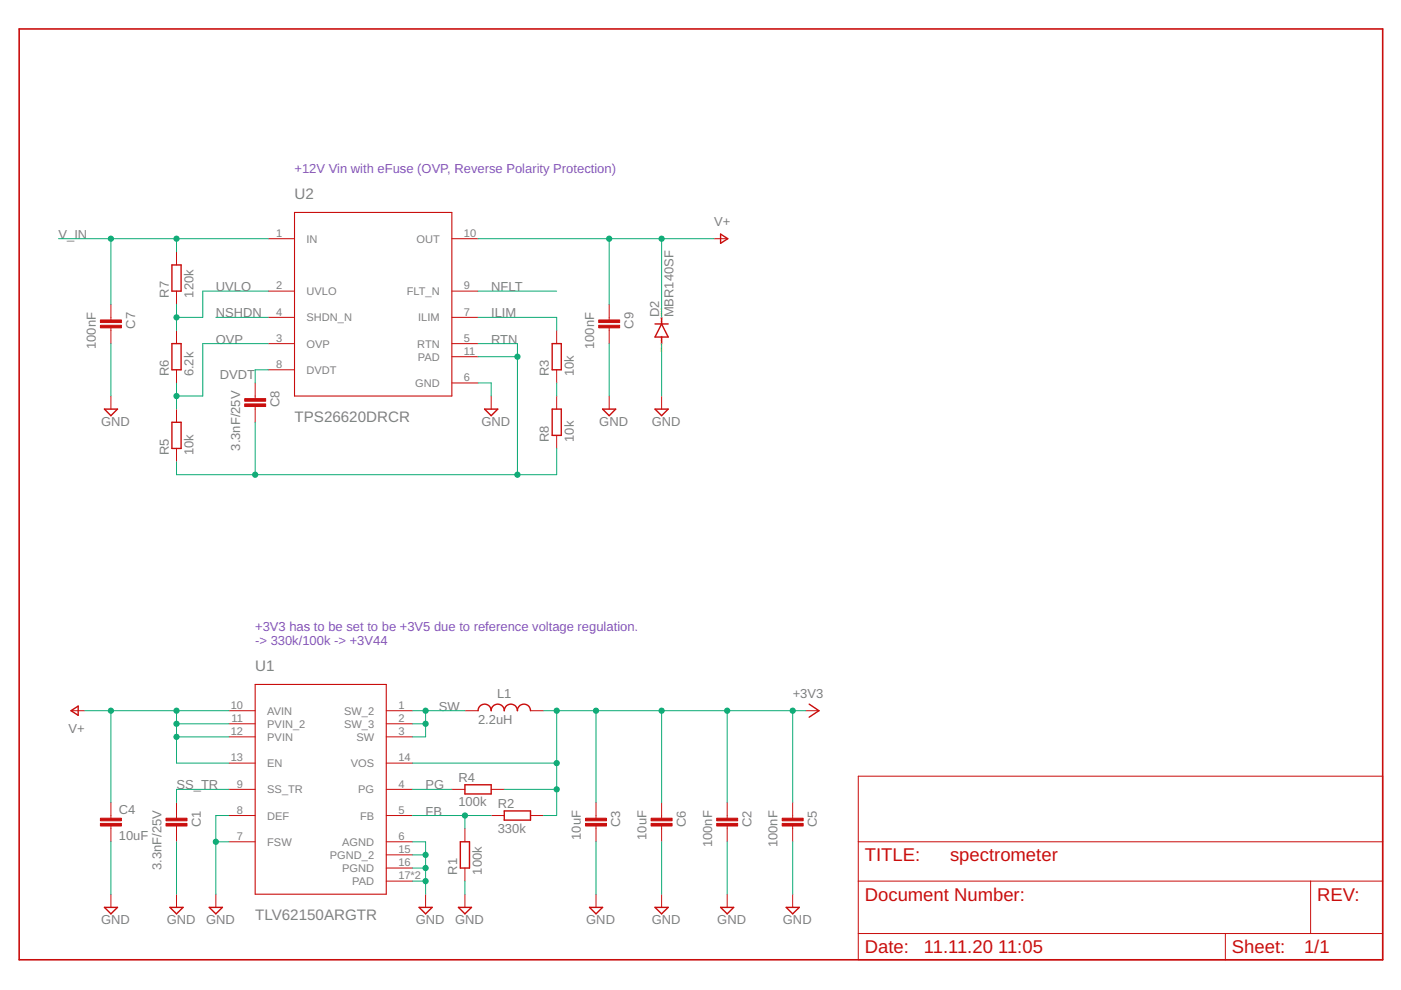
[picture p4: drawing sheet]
<svg xmlns="http://www.w3.org/2000/svg" width="297mm" height="210mm" viewBox="0 0 297 210" stroke-linecap="round" stroke-linejoin="round" font-family="sans-serif">
<path d="M4.1 6.1h289.1v197.4h-289.1z" fill="none" stroke="#c90d0c" stroke-width=".34"/>
<g fill="none" stroke="#c90d0c" stroke-width=".21">
<path d="M37.4 53.4v2.8M56.9 50.6h5.5M95.8 50.6h5.6M151.4 50.6h2.8M23.5 64.5v3.3M23.5 69.5v3.4M37.4 61.7v2.8M37.4 70.1v2.8M37.4 78.4v2.8M56.9 61.7h5.5M56.9 72.9h5.5M56.9 67.3h5.5"/>
<path d="M56.9 78.4h5.5M95.8 61.7h5.6M95.8 72.9h5.6M95.8 67.3h5.6M95.8 75.6h5.6M118 70.1v2.8M118 78.4v2.8M129.2 64.5v3.3M129.2 69.5v3.4M23.5 84v2.7M37.4 86.7v2.8M37.4 95.1v2.8"/>
<path d="M54.1 81.2v3.3M54.1 86.2v3.3M95.8 81.2h5.6M104.1 84v2.7M118 84v2.7M118 92.3v2.8M129.2 84v2.7M140.3 84v2.7M15.2 150.7h2.8M48.5 150.7h5.6M48.5 153.5h5.6M48.5 156.2h5.6"/>
<path d="M81.9 150.7h5.6M81.9 153.5h5.6M81.9 156.2h5.6M98.6 150.7h2.8M112.5 150.7h2.8M170.9 150.7h2.7M23.5 170.1v3.4M23.5 175.1v3.4M37.4 170.1v3.4M37.4 175.1v3.4M48.5 178.5h5.6M48.5 167.4h5.6"/>
<path d="M48.5 172.9h5.6M48.5 161.8h5.6M81.9 178.5h5.6M81.9 167.4h5.6M81.9 172.9h5.6M81.9 161.8h5.6M95.8 167.4h2.8M98.6 175.7v2.8M104.1 167.4h2.8M104.1 172.9h2.8M112.5 172.9h2.8M126.4 170.1v3.4"/>
<path d="M126.4 175.1v3.4M140.3 170.1v3.4M140.3 175.1v3.4M154.2 170.1v3.4M154.2 175.1v3.4M168.1 170.1v3.4M168.1 175.1v3.4M182 164.6h111.2v38.9h-111.2zM182 178.5h111.2M23.5 189.6v2.8M37.4 189.6v2.8M45.8 189.6v2.8"/>
<path d="M81.9 186.8h5.6M81.9 181.3h5.6M81.9 184h5.6M90.2 189.6v2.8M98.6 184v2.8M98.6 189.6v2.8M126.4 189.6v2.8M140.3 189.6v2.8M154.2 189.6v2.8M168.1 189.6v2.8M182 186.8h111.2M182 197.9h111.2"/>
<path d="M259.8 197.9v5.6M277.9 186.8v11.1"/>
</g>
<path d="M62.4 45h33.4v39h-33.4zM54.1 145.1h27.8v44.5h-27.8z" fill="none" stroke="#c90d0c" stroke-width=".23"/>
<g fill="none" stroke="#c90d0c" stroke-width=".3">
<path d="M36.4 56.2h2v5.5h-2zM152.8 49.6l1.5 1-1.5 1zM36.4 72.9h2v5.5h-2zM117.1 72.9h1.9v5.5h-1.9zM138.9 68.7h2.8M140.3 68.7l1.4 2.8h-2.8zM140.3 67.3v1.4M140.3 71.5v1.4M22.1 86.7h2.8l-1.4 1.4zM36.4 89.5h2v5.6h-2zM102.7 86.7h2.8l-1.4 1.4zM117.1 86.7h1.9v5.6h-1.9z"/>
<path d="M127.8 86.7h2.7l-1.3 1.4zM138.9 86.7h2.8l-1.4 1.4zM15 150.7l1.6-1v2zM101.4 150.7a1.39 1.39 0 0 1 1.4-1.4 1.39 1.39 0 0 1 1.3 1.4 1.39 1.39 0 0 1 1.4-1.4 1.39 1.39 0 0 1 1.4 1.4 1.4 1.4 0 0 1 1.4-1.4 1.4 1.4 0 0 1 1.4 1.4 1.39 1.39 0 0 1 1.4-1.4 1.39 1.39 0 0 1 1.4 1.4M171.6 149.3l2 1.4-2 1.4M97.6 178.5h1.9v5.5h-1.9zM98.6 166.4h5.5v1.9h-5.5zM106.9 171.9h5.6v2h-5.6zM22.1 192.4h2.8l-1.4 1.4zM36 192.4h2.8l-1.4 1.4zM44.4 192.4h2.8l-1.4 1.4zM88.9 192.4h2.7l-1.4 1.4z"/>
<path d="M97.2 192.4h2.8l-1.4 1.4zM125 192.4h2.8l-1.4 1.4zM138.9 192.4h2.8l-1.4 1.4zM152.8 192.4h2.8l-1.4 1.4zM166.7 192.4h2.8l-1.4 1.4z"/>
</g>
<g fill="#c90d0c" stroke="#c90d0c" stroke-width=".21">
<path d="M152 174.6h4.4v.5h-4.4z"/>
<path d="M152 173.5h4.4v.5h-4.4z"/>
<path d="M124.1 174.6h4.5v.5h-4.5z"/>
<path d="M124.1 173.5h4.5v.5h-4.5z"/>
<path d="M35.2 174.6h4.4v.5h-4.4z"/>
<path d="M35.2 173.5h4.4v.5h-4.4z"/>
<path d="M21.3 174.6h4.4v.5h-4.4z"/>
<path d="M21.3 173.5h4.4v.5h-4.4z"/>
<path d="M165.8 174.6h4.5v.5h-4.5z"/>
<path d="M165.8 173.5h4.5v.5h-4.5z"/>
<path d="M138 174.6h4.5v.5h-4.5z"/>
<path d="M138 173.5h4.5v.5h-4.5z"/>
<path d="M21.3 69h4.4v.5h-4.4z"/>
<path d="M21.3 67.8h4.4v.6h-4.4z"/>
<path d="M51.9 85.6h4.4v.6h-4.4z"/>
<path d="M51.9 84.5h4.4v.6h-4.4z"/>
<path d="M126.9 69h4.5v.5h-4.5z"/>
<path d="M126.9 67.8h4.5v.6h-4.5z"/>
</g>
<g fill="none" stroke="#0dab76" stroke-width=".21">
<path d="M12.4 50.6h44.5M23.5 50.6v13.9M37.4 50.6v2.8M101.4 50.6h50M129.2 50.6v13.9M140.3 50.6v16.7M23.5 72.9v11.1M37.4 64.5v5.6M45.8 67.3h11.1M56.9 61.7h-13.9v5.6h-5.6M56.9 72.9h-13.9v11.1h-5.6M56.9 78.4h-2.8v2.8"/>
<path d="M101.4 67.3h16.6v2.8M101.4 72.9h8.3v27.7M101.4 75.6h8.3M101.4 61.7h16.6M129.2 72.9v11.1M140.3 72.9v11.1M37.4 81.2v5.5M54.1 89.5v11.1M101.4 81.2h2.7v2.8M118 95.1v5.5h-80.6v-2.7M118 81.2v2.8M18 150.7h30.5"/>
<path d="M23.5 150.7v19.4M37.4 150.7v11.1h11.1M37.4 153.5h11.1M37.4 156.2h11.1M87.5 150.7h11.1M87.5 153.5h2.7M90.2 150.7v5.5h-2.7M115.3 150.7h55.6M118 150.7v22.2h-2.7M126.4 150.7v19.4M140.3 150.7v19.4M154.2 150.7v19.4"/>
<path d="M168.1 150.7v19.4M23.5 178.5v11.1M37.4 178.5v11.1M45.8 178.5h2.7M48.5 172.9h-2.7v16.7M48.5 167.4h-11.1v2.7M87.5 178.5h2.7v11.1M87.5 172.9h16.6M87.5 161.8h30.5M87.5 167.4h8.3M98.6 172.9v2.8M106.9 167.4h11.1"/>
<path d="M126.4 178.5v11.1M140.3 178.5v11.1M154.2 178.5v11.1M168.1 178.5v11.1M87.5 186.8h2.7M87.5 184h2.7M87.5 181.3h2.7M98.6 186.8v2.8"/>
</g>
<g fill="#0dab76" stroke="#0dab76" stroke-width=".21">
<circle cx="90.2" cy="186.8" r=".55"/>
<circle cx="90.2" cy="184" r=".55"/>
<circle cx="90.2" cy="181.3" r=".55"/>
<circle cx="45.8" cy="178.5" r=".55"/>
<circle cx="154.2" cy="150.7" r=".55"/>
<circle cx="126.4" cy="150.7" r=".55"/>
<circle cx="118" cy="150.7" r=".55"/>
<circle cx="118" cy="161.8" r=".55"/>
<circle cx="118" cy="167.4" r=".55"/>
<circle cx="168.1" cy="150.7" r=".55"/>
<circle cx="140.3" cy="150.7" r=".55"/>
<circle cx="90.2" cy="150.7" r=".55"/>
<circle cx="90.2" cy="153.5" r=".55"/>
<circle cx="98.6" cy="172.9" r=".55"/>
<circle cx="37.4" cy="156.2" r=".55"/>
<circle cx="37.4" cy="153.5" r=".55"/>
<circle cx="37.4" cy="150.7" r=".55"/>
<circle cx="23.5" cy="150.7" r=".55"/>
<circle cx="129.2" cy="50.6" r=".55"/>
<circle cx="140.3" cy="50.6" r=".55"/>
<circle cx="23.5" cy="50.6" r=".55"/>
<circle cx="37.4" cy="50.6" r=".55"/>
<circle cx="109.7" cy="75.6" r=".55"/>
<circle cx="109.7" cy="100.6" r=".55"/>
<circle cx="54.1" cy="100.6" r=".55"/>
<circle cx="37.4" cy="84" r=".55"/>
<circle cx="37.4" cy="67.3" r=".55"/>
</g>
<g font-size="3.9" fill="#c90d0c">
<text x="183.4" y="182.6">TITLE:</text>
<text x="201.4" y="182.6">spectrometer</text>
<text x="183.4" y="191">Document Number:</text>
<text x="279.3" y="191">REV:</text>
<text x="183.4" y="202.1">Date:</text>
<text x="195.9" y="202.1">11.11.20</text>
<text x="211.6" y="202.1">11:05</text>
<text x="261.2" y="202.1">Sheet:</text>
<text x="276.5" y="202.1">1/1</text>
</g>
<g font-size="3.2" fill="#808080">
<text x="62.4" y="42.3">U2</text>
<text x="62.4" y="89.5">TPS26620DRCR</text>
<text x="54.1" y="142.3">U1</text>
<text x="54.1" y="195.2">TLV62150ARGTR</text>
</g>
<g font-size="2.8" fill="#8252c2">
<text x="62.4" y="36.7">+12V Vin with eFuse (OVP, Reverse Polarity Protection)</text>
<text x="54.1" y="133.9">+3V3 has to be set to be +3V5 due to reference voltage regulation.</text>
<text x="54.1" y="136.8">-&gt; 330k/100k -&gt; +3V44</text>
</g>
<g font-size="2.8" fill="#808080">
<text x="151.4" y="47.8">V+</text>
<text x="12.4" y="50.6">V_IN</text>
<text x="35.8" y="63.1" transform="rotate(-90 35.8 63.1)">R7</text>
<text x="41" y="63.1" transform="rotate(-90 41 63.1)">120k</text>
<text x="45.8" y="61.7">UVLO</text>
<text x="104.1" y="61.7">NFLT</text>
<text x="28.7" y="69.7" transform="rotate(-90 28.7 69.7)">C7</text>
<text x="45.8" y="67.3">NSHDN</text>
<text x="104.1" y="67.3">ILIM</text>
<text x="134.3" y="69.7" transform="rotate(-90 134.3 69.7)">C9</text>
<text x="139.7" y="67.3" transform="rotate(-90 139.7 67.3)">D2</text>
<text x="142.8" y="67.3" transform="rotate(-90 142.8 67.3)">MBR140SF</text>
<text x="20.3" y="74" transform="rotate(-90 20.3 74)">100nF</text>
<text x="45.8" y="72.8">OVP</text>
<text x="104.1" y="72.8">RTN</text>
<text x="126" y="74" transform="rotate(-90 126 74)">100nF</text>
<text x="35.8" y="79.8" transform="rotate(-90 35.8 79.8)">R6</text>
<text x="41" y="79.8" transform="rotate(-90 41 79.8)">6.2k</text>
<text x="46.6" y="80.4">DVDT</text>
<text x="116.4" y="79.8" transform="rotate(-90 116.4 79.8)">R3</text>
<text x="121.6" y="79.8" transform="rotate(-90 121.6 79.8)">10k</text>
<text x="59.2" y="86.4" transform="rotate(-90 59.2 86.4)">C8</text>
<text x="21.4" y="90.2">GND</text>
<text x="50.9" y="95.6" transform="rotate(-90 50.9 95.6)">3.3nF/25V</text>
<text x="102.1" y="90.2">GND</text>
<text x="116.4" y="93.7" transform="rotate(-90 116.4 93.7)">R8</text>
<text x="121.6" y="93.7" transform="rotate(-90 121.6 93.7)">10k</text>
<text x="127.1" y="90.2">GND</text>
<text x="138.2" y="90.2">GND</text>
<text x="35.8" y="96.5" transform="rotate(-90 35.8 96.5)">R5</text>
<text x="41" y="96.5" transform="rotate(-90 41 96.5)">10k</text>
<text x="105.4" y="147.9">L1</text>
<text x="168.1" y="147.9">+3V3</text>
<text x="14.5" y="155.4">V+</text>
<text x="93" y="150.7">SW</text>
<text x="101.4" y="153.5">2.2uH</text>
<text x="37.4" y="167.4">SS_TR</text>
<text x="90.2" y="167.4">PG</text>
<text x="97.2" y="165.7">R4</text>
<text x="25.2" y="172.5">C4</text>
<text x="90.2" y="172.9">FB</text>
<text x="97.2" y="171">100k</text>
<text x="105.5" y="171.3">R2</text>
<text x="25.2" y="178.1">10uF</text>
<text x="42.6" y="175.3" transform="rotate(-90 42.6 175.3)">C1</text>
<text x="105.5" y="176.5">330k</text>
<text x="123.2" y="178.1" transform="rotate(-90 123.2 178.1)">10uF</text>
<text x="131.5" y="175.3" transform="rotate(-90 131.5 175.3)">C3</text>
<text x="137.1" y="178.1" transform="rotate(-90 137.1 178.1)">10uF</text>
<text x="145.4" y="175.3" transform="rotate(-90 145.4 175.3)">C6</text>
<text x="151" y="179.6" transform="rotate(-90 151 179.6)">100nF</text>
<text x="159.3" y="175.3" transform="rotate(-90 159.3 175.3)">C2</text>
<text x="164.9" y="179.6" transform="rotate(-90 164.9 179.6)">100nF</text>
<text x="173.2" y="175.3" transform="rotate(-90 173.2 175.3)">C5</text>
<text x="34.2" y="184.5" transform="rotate(-90 34.2 184.5)">3.3nF/25V</text>
<text x="96.9" y="185.4" transform="rotate(-90 96.9 185.4)">R1</text>
<text x="102.2" y="185.4" transform="rotate(-90 102.2 185.4)">100k</text>
<text x="21.4" y="195.9">GND</text>
<text x="35.3" y="195.9">GND</text>
<text x="43.7" y="195.9">GND</text>
<text x="88.2" y="195.9">GND</text>
<text x="96.5" y="195.9">GND</text>
<text x="124.3" y="195.9">GND</text>
<text x="138.2" y="195.9">GND</text>
<text x="152.1" y="195.9">GND</text>
<text x="166" y="195.9">GND</text>
</g>
<g font-size="2.3" fill="#808080">
<text x="58.6" y="50.2">1</text>
<text x="65" y="51.4">IN</text>
<text x="88.3" y="51.4">OUT</text>
<text x="98.4" y="50.2">10</text>
<text x="58.6" y="61.3">2</text>
<text x="65" y="62.6">UVLO</text>
<text x="86.2" y="62.6">FLT_N</text>
<text x="98.4" y="61.3">9</text>
<text x="58.6" y="66.9">4</text>
<text x="65" y="68.1">SHDN_N</text>
<text x="88.7" y="68.1">ILIM</text>
<text x="98.4" y="66.9">7</text>
<text x="58.6" y="72.5">3</text>
<text x="65" y="73.7">OVP</text>
<text x="88.5" y="73.7">RTN</text>
<text x="88.6" y="76.5">PAD</text>
<text x="98.4" y="72.5">5</text>
<text x="98.4" y="75.2">11</text>
<text x="58.6" y="78">8</text>
<text x="65" y="79.2">DVDT</text>
<text x="88" y="82">GND</text>
<text x="98.4" y="80.8">6</text>
<text x="48.9" y="150.3">10</text>
<text x="48.9" y="155.9">12</text>
<text x="49.1" y="153.1">11</text>
<text x="56.7" y="151.5">AVIN</text>
<text x="56.7" y="154.3">PVIN_2</text>
<text x="72.9" y="151.5">SW_2</text>
<text x="72.9" y="154.3">SW_3</text>
<text x="84.5" y="150.3">1</text>
<text x="84.5" y="153.1">2</text>
<text x="84.5" y="155.9">3</text>
<text x="48.9" y="161.4">13</text>
<text x="56.7" y="157.1">PVIN</text>
<text x="75.6" y="157.1">SW</text>
<text x="84.5" y="161.4">14</text>
<text x="50.2" y="167">9</text>
<text x="56.7" y="162.6">EN</text>
<text x="74.4" y="162.6">VOS</text>
<text x="84.5" y="167">4</text>
<text x="50.2" y="172.5">8</text>
<text x="56.7" y="173.8">DEF</text>
<text x="56.7" y="168.2">SS_TR</text>
<text x="76" y="168.2">PG</text>
<text x="76.3" y="173.8">FB</text>
<text x="84.5" y="172.5">5</text>
<text x="50.2" y="178.1">7</text>
<text x="56.7" y="179.3">FSW</text>
<text x="72.5" y="179.3">AGND</text>
<text x="84.5" y="178.1">6</text>
<text x="69.9" y="182.1">PGND_2</text>
<text x="72.5" y="184.9">PGND</text>
<text x="84.5" y="180.9">15</text>
<text x="84.5" y="183.6">16</text>
<text x="74.7" y="187.7">PAD</text>
<text x="84.5" y="186.4">17*2</text>
</g>
<g font-size=".6" fill="#ffba08">
<text x="140.5" y="69.1" transform="rotate(-90 140.5 69.1)">SpiceOrder 2</text>
<text x="140.5" y="74.6" transform="rotate(-90 140.5 74.6)">SpiceOrder 1</text>
</g>
</svg>
